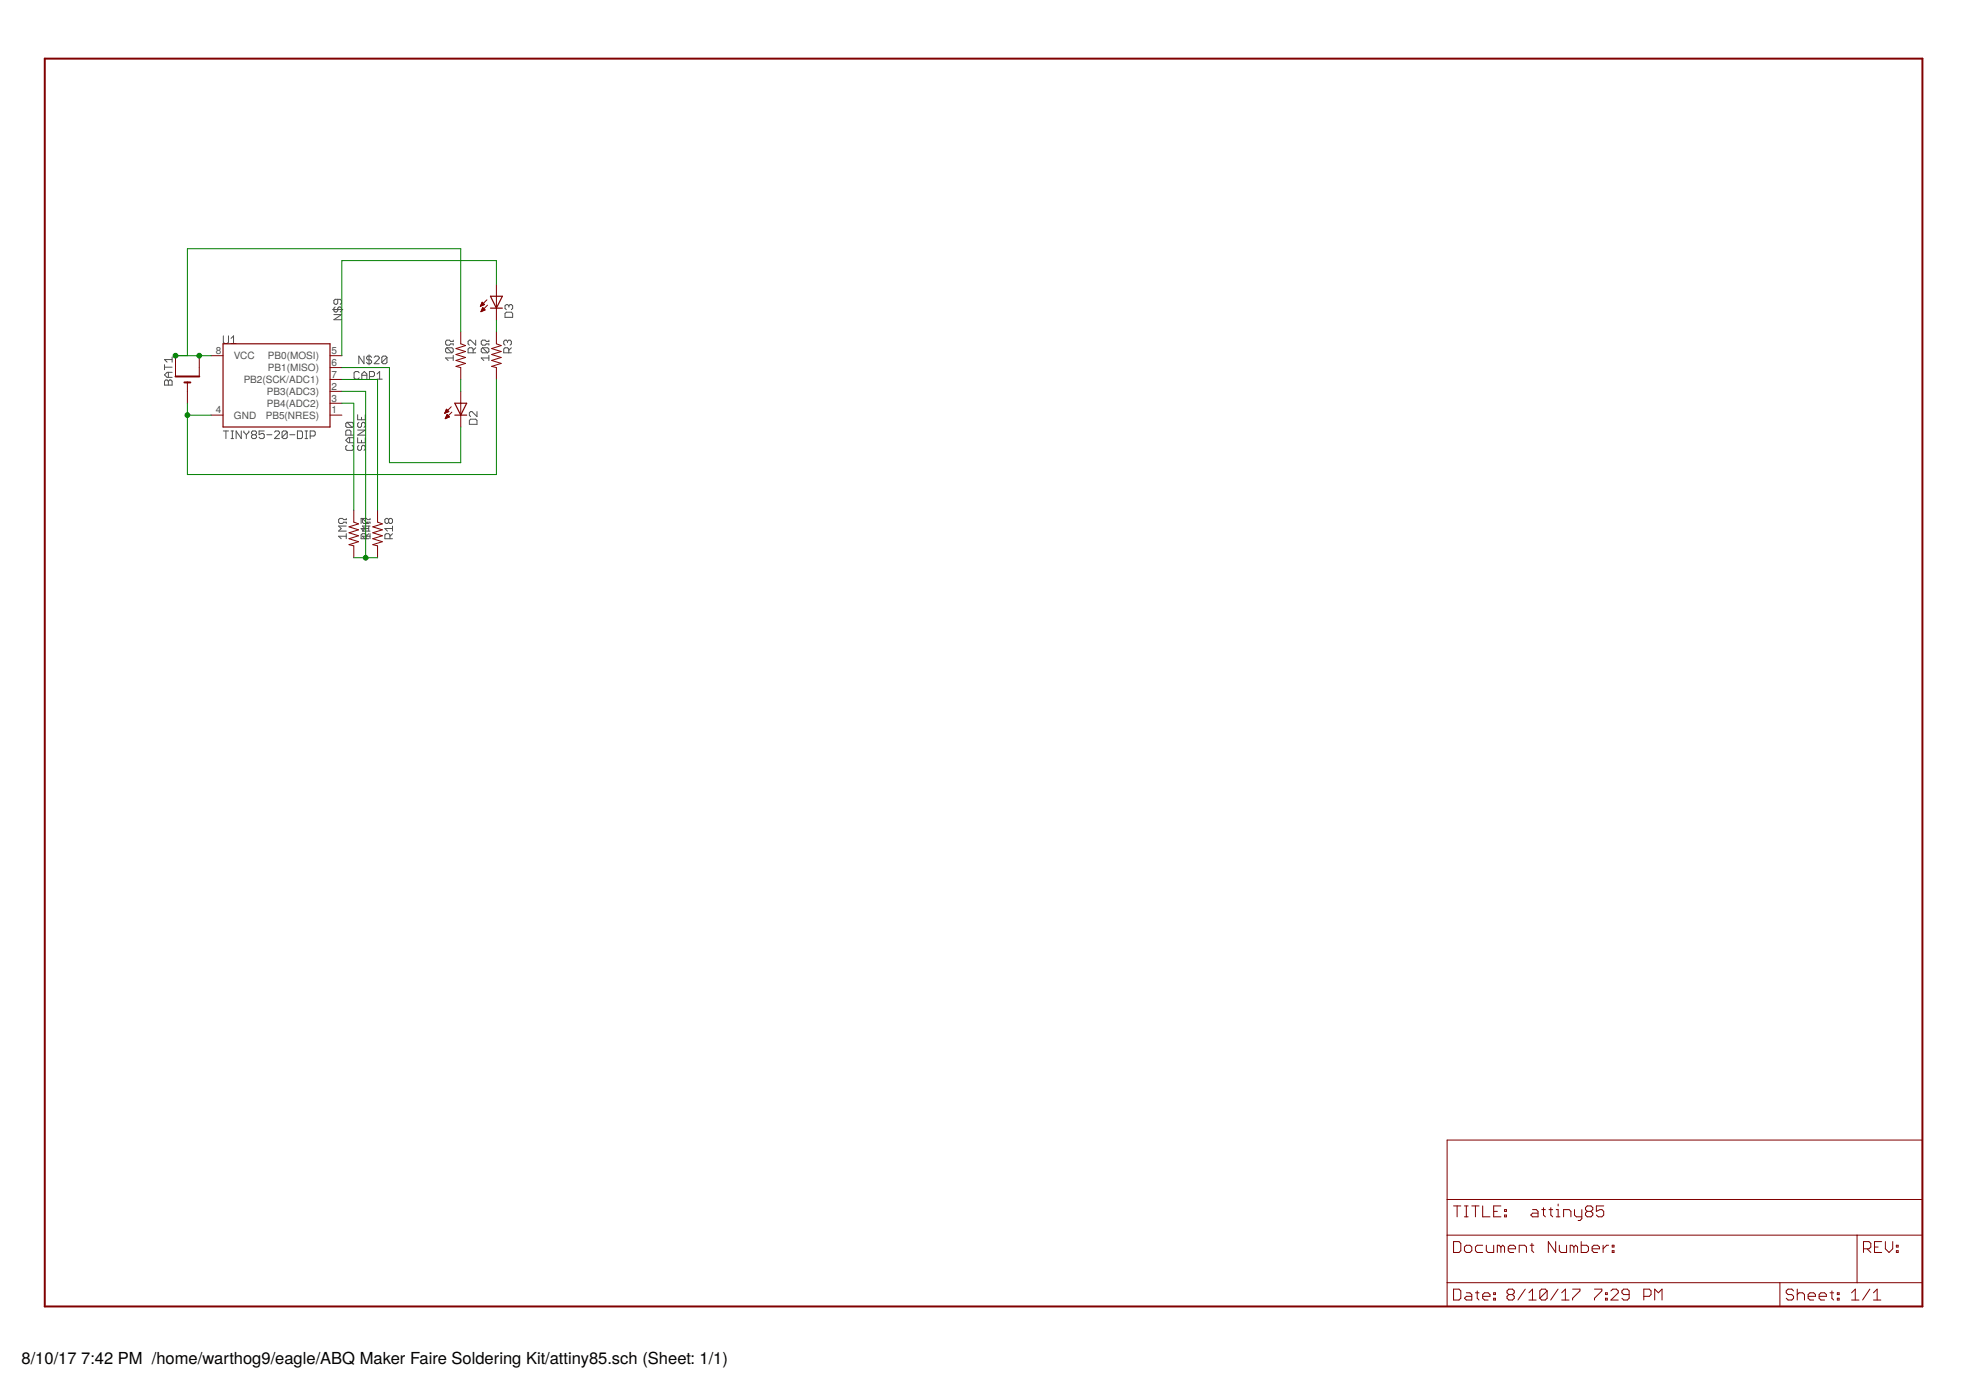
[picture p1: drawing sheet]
<svg xmlns="http://www.w3.org/2000/svg" width="420mm" height="297mm" viewBox="0 0 420 297" stroke-linecap="round" stroke-linejoin="round" font-family="sans-serif">
<g fill="none" stroke="#505050" stroke-width=".21">
<path d="M35.2 77.9v1.1M35.2 78.5h1.6M36 79.6v1M36.8 76.3v1.1M36.8 79.6h-1.1l-.5 .5 .5 .5h1.1M36.8 76.8h-1.6l.5 .6M47.7 71.8v1.3l.3 .3h.6l.2-.3v-1.3M49.4 73.4h1.1M49.4 72.3l.5-.5v1.6M71.1 66.1h2.2M71.4 67.2h1.6l-1.6 1.1h1.6M71.6 65.6l-.2 .3v.5l.2 .3h.3l.3-.3v-.5l.3-.3h.2l.3 .3v.5l-.3 .3"/>
<path d="M72.2 64v.8l-.3 .2h-.3l-.2-.2v-.6l.2-.2h1.1l.3 .2v.6l-.3 .2M76.8 79.7l-.3-.3h-.6l-.2 .3v1.1l.2 .2h.6l.3-.2M77.8 76.1v1.6l-1.1-1.6v1.6M78.9 75.8v2.2M79.4 76.4l-.3-.3h-.5l-.3 .3v.2l.3 .3h.5l.3 .3v.2l-.3 .3h-.5l-.3-.3M80 76.4l.2-.3h.6l.2 .3v.2l-1 1.1h1M80.6 79.9l.5-.5v1.6M82.7 76.4v1l-.3 .3h-.5l-.3-.3M82.7 76.4l-.3-.3h-.5l-.3 .3v1M82.7 76.4l-1.1 1M95.5 74.3h1.1l.3 .3v.5l-.3 .3M95.5 74.3l-.3 .3v.5l.3 .3h1.1"/>
<path d="M95.5 74.3l1.1 1.1M96.9 76.5h-1.7l.6 .5M96.9 72.7v.3h-.6l-.2-.3h-.6l-.3 .3v.5l.3 .3h.6l.2-.3h.6v.3M96.9 75.9v1.1M101.1 75.4v-.8l-.3-.3h-.5l-.3 .3v.8h1.7M101.7 72.7v1.1l-1.1-1.1h-.3l-.3 .3v.5l.3 .3M101.7 74.3l-.6 .6M103.1 74.3l-.3 .3v.5l.3 .3h1.1M103.1 74.3h1.1l.3 .3v.5l-.3 .3M103.1 74.3l1.1 1.1M104.5 76.5h-1.7l.6 .5M104.5 72.7v.3h-.6l-.2-.3h-.6l-.3 .3v.5l.3 .3h.6l.2-.3h.6v.3"/>
<path d="M104.5 75.9v1.1M107.9 67l.3-.3h1.1l.3 .3v.8h-1.7zM108.5 73l-.3-.3h-.3l-.2 .3v.5l.2 .3M108.5 73l.2-.3h.3l.3 .3v.5l-.3 .3M108.5 73v.2M108.7 75.4v-.8l-.2-.3h-.6l-.2 .3v.8h1.6M108.8 65.4l.2-.3h.3l.3 .3v.5l-.3 .3M108.8 65.4l-.3-.3h-.3l-.3 .3v.5l.3 .3M108.8 65.4v.2M109.3 74.3l-.6 .6M35.2 81.5l.2-.3h.3l.3 .3 .3-.3h.2l.3 .3v.8h-1.6zM36 81.5v.8"/>
<path d="M47.7 92.1h1.1M48.3 92.1v1.6M49.4 92.1h.5M49.4 93.7h.5M49.7 92.1v1.6M51.6 92.1v1.6l-1.1-1.6v1.6M52.1 92.1v.3l.5 .5M52.6 92.9v.8M53.2 92.1v.3l-.6 .5M54 92.9l-.3-.3v-.2l.3-.3h.5l.3 .3v.2l-.3 .3M54 92.9l-.3 .3v.3l.3 .2h.5l.3-.2v-.3l-.3-.3M54 92.9h.5"/>
<path d="M56.5 92.1h-1.1v.8l.5-.3h.3l.3 .3v.6l-.3 .2h-.6l-.2-.2M57 92.9h1.1M58.7 92.4l.2-.3h.6l.2 .3v.2l-1 1.1h1M61.4 92.4l-.3-.3h-.5l-.3 .3v1.1M61.4 92.4v1.1l-.3 .2h-.5l-.3-.2M61.4 92.4l-1.1 1.1M61.9 92.9h1.1M63.6 92.1h.8l.2 .3v1.1l-.2 .2h-.8zM65.2 92.1h.5M65.2 93.7h.5M65.5 92.1v1.6M66.3 93.2h.8l.3-.3v-.5l-.3-.3h-.8v1.6"/>
<path d="M74.2 95.2l-.3 .2v.6l.3 .2h1l.3-.2v-.6l-.3-.2M74.2 90.3l-.3 .2v.6l.3 .2h1M74.2 90.3h1l.3 .2v.6l-.3 .2M74.2 90.3l1 1M74.7 93.5v1.1M75 93v-.8l-.3-.3h-.5l-.3 .3v.8h1.6M75.5 93.5h-1.1l-.5 .6 .5 .5h1.1M76.4 88.6v1.1h1.7v-1.1M76.4 93.5v1.1h1.7v-1.1M76.4 91.9h1.7l-1.7 1.1h1.7M76.7 95.2l-.3 .2v.6l.3 .2h.3l.3-.2v-.6l.2-.2h.3l.3 .2v.6l-.3 .2M76.7 90.3l-.3 .2v.6l.3 .2h.3l.3-.2v-.6l.2-.2h.3l.3 .2v.6l-.3 .2"/>
<path d="M77.3 89.2v.5M77.3 94.1v.5M77.3 81v-1.1l.6-.5 .5 .5v1.1M77.3 80.2h1.1M79 80.5h.8l.2-.3v-.5l-.2-.3h-.8v1.6M80.6 81h1.1M100.3 89.9l.3-.3h1.1l.2 .3v.8h-1.6zM101.9 87.9v1.1l-1-1.1h-.3l-.3 .3v.6l.3 .2M74 114.6h-1.6l.5 .5M74 110.8v.2h-.5l-.3-.2h-.6l-.2 .2v.6l.2 .3h.6l.3-.3h.5v.3M74 114v1.1M74 112.4h-1.6l.5 .5-.5 .6h1.6"/>
<path d="M77.2 111.9v-1.1h.2l1.1 1.1h.3M78.3 115.1v-.8l-.3-.3h-.6l-.2 .3v.8h1.6M78.8 114l-.5 .6M78.8 112.9h-1.6l.5 .6M78.8 112.4v1.1M79.1 114.6h-1.7l.6 .5M79.1 112.4h-1.7l.6 .5-.6 .6h1.7M79.1 110.8v.2h-.6l-.2-.2h-.6l-.3 .2v.6l.3 .3h.6l.2-.3h.6v.3M79.1 114v1.1M83.1 111l-.3-.2h-.3l-.2 .2v.6l.2 .3h.3l.3-.3M83.1 111l.2-.2h.3l.3 .2v.6l-.3 .3h-.3l-.2-.3M83.1 111v.6"/>
<path d="M83.3 115.1v-.8l-.2-.3h-.6l-.2 .3v.8h1.6M83.9 112.9h-1.6l.5 .6M83.9 114l-.6 .6M83.9 112.4v1.1"/>
</g>
<path d="M9.6 12.5h401.2v266.7h-401.2zM37.5 80.5h5.1M39.4 81.7h1.3" fill="none" stroke="#800000" stroke-width=".42"/>
<g fill="none" stroke="#800000" stroke-width=".21">
<path d="M37.5 76v4.5M42.6 76v4.5M45.1 76h2.6M70.5 76h2.6M70.5 78.5h2.6M98.5 70.9v2.6l1 .4-2 .6 2 .6-2 .7 2 .6-2 .6 2 .7-2 .6 1 .2v2.6M102.7 65.4h.1M102.7 65.3h.3M102.8 65.2h.5M102.8 65.1h.7M102.8 66.5h.2M102.9 64.9h.5"/>
<path d="M102.9 66.4h.4M102.9 64.8h.4M102.9 66.3h.7M103 64.7h.1M103 66.1h.6M103 66h.5M103 64.6l.5 .5-.8 .4zM103.1 65.9h.2M103.1 65.8h.1M103.2 65.7l.5 .5-.9 .4zM104.1 64.1l-1.4 1.4M104.2 65.2l-1.4 1.4"/>
<path d="M106.1 70.9v2.6l1 .4-2 .6 2 .6-2 .7 2 .6-2 .6 2 .7-2 .6 1 .2v2.6M106.1 60.8v7.6M40 81.7v4.5M45.1 88.7h2.6M70.5 88.7h2.6M70.5 81.1h2.6M70.5 83.6h2.6M70.5 86.2h2.6M95.1 88.2h.2M95.1 88.1h.4M95.2 89.4h.1M95.2 88h.6"/>
<path d="M95.2 87.9h.6M95.2 89.3h.3M95.3 89.2h.5M95.3 87.7h.4M95.3 87.6h.3M95.3 89.1h.7M95.4 87.5h.1M95.4 88.9h.5M95.4 87.4l.5 .5-.9 .4zM95.4 88.8h.4M95.5 88.7h.2M95.5 88.6l-.3 .9"/>
<path d="M95.5 88.6l.6 .5-.9 .4M95.5 88.6h.1M96.4 86.9l-1.4 1.4M96.6 88.1l-1.4 1.4M98.5 83.6v7.6M75.6 109v2.6l1 .4-2 .6 2 .6-2 .7 2 .6-2 .6 2 .7-2 .6 1 .2v2.6M80.7 109v2.6l1 .4-2 .6 2 .6-2 .7 2 .6-2 .6 2 .7-2 .6 1 .2v2.6M309.3 243.6h101.5v35.6h-101.5zM309.3 256.3h101.5M310.6 257.7h1.6M311.4 257.7v2.3M313 257.7h.8"/>
<path d="M313.4 257.7v2.3M314.5 257.7h1.6M315.3 257.7v2.3M316.9 257.7v2.3h1.5M319.2 258.9h.8M320.8 257.7h-1.6v2.3h1.6M321.5 259.7h.4v.3h-.4zM321.5 258.5h.4v.4h-.4zM327.5 258.5h.8l.4 .4v1.1h-1.2l-.3-.3 .3-.5h1.2M329.5 258.5h.8M329.9 258.1v1.6l.4 .3M331 258.5h.8"/>
<path d="M331.4 258.1v1.6l.4 .3M332.6 258.5h.4v1.5M333 257.3v.4M336.5 258.5v1.2l.4 .3h1.2M338.1 258.5v1.9l-.4 .4h-.4M339.2 258.9l-.4-.4v-.4l.4-.4h.8l.4 .4v.4l-.4 .4M339.2 258.9l-.4 .3v.5l.4 .3h.8l.4-.3v-.5l-.4-.3M339.2 258.9h.8M342.7 257.7h-1.5v1.2l.7-.4h.4l.4 .4v.8l-.4 .3h-.7l-.4-.3M309.3 263.9h101.5M309.3 274.1h101.5M310.6 265.3h1.2l.4 .4v1.6l-.4 .4h-1.2z"/>
<path d="M310.6 275.5h1.2l.4 .4v1.5l-.4 .4h-1.2zM313 266.5l.4-.4h.7l.4 .4v.8l-.4 .4h-.7l-.4-.4zM313 260h.8M313.4 276.3h.7l.4 .3v1.2h-1.1l-.4-.4 .4-.4h1.1M315.3 276.3h.8M315.7 275.9v1.5l.4 .4M316.9 277h1.5v-.4l-.4-.3h-.7l-.4 .3v.8l.4 .4h.7M316.9 266.1h-1.2l-.4 .4v.8l.4 .4h1.2M317.6 266.1v1.2l.4 .4h1.2v-1.6M319.2 277.4h.4v.4h-.4zM319.2 276.3h.4v.3h-.4zM320.8 266.5l-.4-.4h-.4v1.6"/>
<path d="M320.8 266.5l.4-.4 .3 .4v1.2M320.8 266.5v1.2M322.3 266.9h1.6v-.4l-.4-.4h-.8l-.4 .4v.8l.4 .4h.8M322.5 276.6l-.4 .4v.4l.4 .4h.7l.4-.4v-.4l-.4-.4M322.5 276.6l-.4-.3v-.4l.4-.4h.7l.4 .4v.4l-.4 .3M322.5 276.6h.7M324.7 267.7v-1.6h1.1l.4 .4v1.2M326 275.5l-1.6 2.3M326.7 277.8h1.6M326.7 276.3l.8-.8v2.3M327 266.1h.8M327.4 265.7v1.6l.4 .4"/>
<path d="M330.6 275.9v1.5l-.4 .4h-.7l-.4-.4M330.6 275.9l-.4-.4h-.7l-.4 .4v1.5M330.6 275.9l-1.5 1.5M332.5 265.3v2.4l-1.6-2.4v2.4M332.6 260h.8M333 275.5l-1.6 2.3M333.2 266.1v1.2l.4 .4h1.2v-1.6M333.8 277.8h1.5M333.8 276.3l.7-.8v2.3M334.2 260v-1.5h1.1l.4 .4v1.1M336.1 275.5h1.6v.4l-1.6 1.5v.4M336.4 266.5l-.4-.4h-.4v1.6"/>
<path d="M336.4 266.5v1.2M336.4 266.5l.3-.4 .4 .4v1.2M337.9 265.3v2.4h1.2l.4-.4v-.8l-.4-.4h-1.2M340.3 266.9h1.5v-.4l-.4-.4h-.8l-.3 .4v.8l.3 .4h.8M340.8 275.5h1.5v.4l-1.5 1.5v.4M342.6 266.1v1.6M343.1 277.4h.4v.4h-.4zM343.1 276.3h.4v.3h-.4zM343.8 266.1h-.4l-.8 .8M344.3 275.9l.4-.4h.7l.4 .4v.4l-1.5 1.5h1.5M344.6 267.3h.3v.4h-.3zM344.6 266.1h.3v.4h-.3z"/>
<path d="M348.2 276.6h-1.2l-.4-.3v-.4l.4-.4h.8l.4 .4v1.5l-.4 .4h-.8l-.4-.4M351.3 277h1.2l.3-.4v-.7l-.3-.4h-1.2v2.3M353.6 277.8v-2.3l.8 .8 .8-.8v2.3M380.4 274.1v5.1M383.3 275.9l-.4-.4h-.8l-.4 .4v.4l.4 .3h.8l.4 .4v.4l-.4 .4h-.8l-.4-.4M384.1 276.6l.4-.3h.8l.3 .3v1.2M384.1 275.5v2.3M386.4 277h1.6v-.4l-.4-.3h-.8l-.4 .3v.8l.4 .4h.8M388.8 277h1.5v-.4l-.4-.3h-.8l-.3 .3v.8l.3 .4h.8M391.1 276.3h.8M391.5 275.9v1.5l.4 .4M392.7 277.4h.3v.4h-.3z"/>
<path d="M392.7 276.3h.3v.3h-.3zM395.7 277.8h1.6M395.7 276.3l.8-.8v2.3M396.9 263.9v10.2M398.3 266.9h1.1l.4-.4v-.8l-.4-.4h-1.1v2.4M399 266.9l.8 .8M399.6 275.5l-1.5 2.3M400.4 277.8h1.6M400.4 276.3l.8-.8v2.3M400.6 266.5h.8M402.1 265.3h-1.5v2.4h1.5M402.9 265.3v1.6l.8 .8 .8-.8v-1.6"/>
<path d="M405.3 267.3h.4v.4h-.4zM405.3 266.1h.4v.4h-.4z"/>
</g>
<path d="M47.7 73.5h22.8v17.7h-22.8zM104.8 63.3h2.6l-1.3 2.5zM104.8 65.8h2.6M97.2 86.2h2.5l-1.2 2.5zM97.2 88.7h2.5" fill="none" stroke="#800000" stroke-width=".25"/>
<path d="M37.5 76h7.6M73.1 78.5h10.1v20.4h15.3v-7.7M98.5 70.9v-17.8h-58.5v22.9M106.1 60.8v-5.1h-33v20.3M106.1 68.4v2.5M40 88.7h5.1M73.1 81.1h7.6v27.9M73.1 83.6h5v35.6M73.1 86.2h2.5v22.8M98.5 81.1v2.5M106.1 81.1v20.3h-66.1v-15.2M75.6 119.2h5.1" fill="none" stroke="#008000" stroke-width=".21"/>
<g fill="#008000" stroke="#008000" stroke-width=".21">
<circle cx="78.1" cy="119.2" r=".51"/>
<circle cx="40" cy="88.7" r=".51"/>
<circle cx="37.5" cy="76" r=".51"/>
<circle cx="42.6" cy="76" r=".51"/>
</g>
<g font-size="3.5">
<text x="4.6" y="291.4">8/10/17</text>
<text x="17.4" y="291.4">7:42 PM /home/warthog9/eagle/ABQ Maker Faire Soldering Kit/attiny85.sch (Sheet: 1/1)</text>
</g>
<g font-size="2.1" fill="#505050">
<text x="46.1" y="75.7">8</text>
<text x="50" y="76.8">VCC</text>
<text x="57.3" y="76.8">PB0(MOSI)</text>
<text x="70.9" y="75.7">5</text>
<text x="52.1" y="81.9">PB2(SCK/ADC1)</text>
<text x="57.3" y="79.3">PB1(MISO)</text>
<text x="70.9" y="78.2">6</text>
<text x="70.9" y="80.7">7</text>
<text x="70.9" y="83.3">2</text>
<text x="46.1" y="88.4">4</text>
<text x="50" y="89.5">GND</text>
<text x="56.8" y="89.5">PB5(NRES)</text>
<text x="57" y="84.4">PB3(ADC3)</text>
<text x="57" y="86.9">PB4(ADC2)</text>
<text x="70.9" y="88.4">1</text>
<text x="70.9" y="85.8">3</text>
</g>
</svg>
